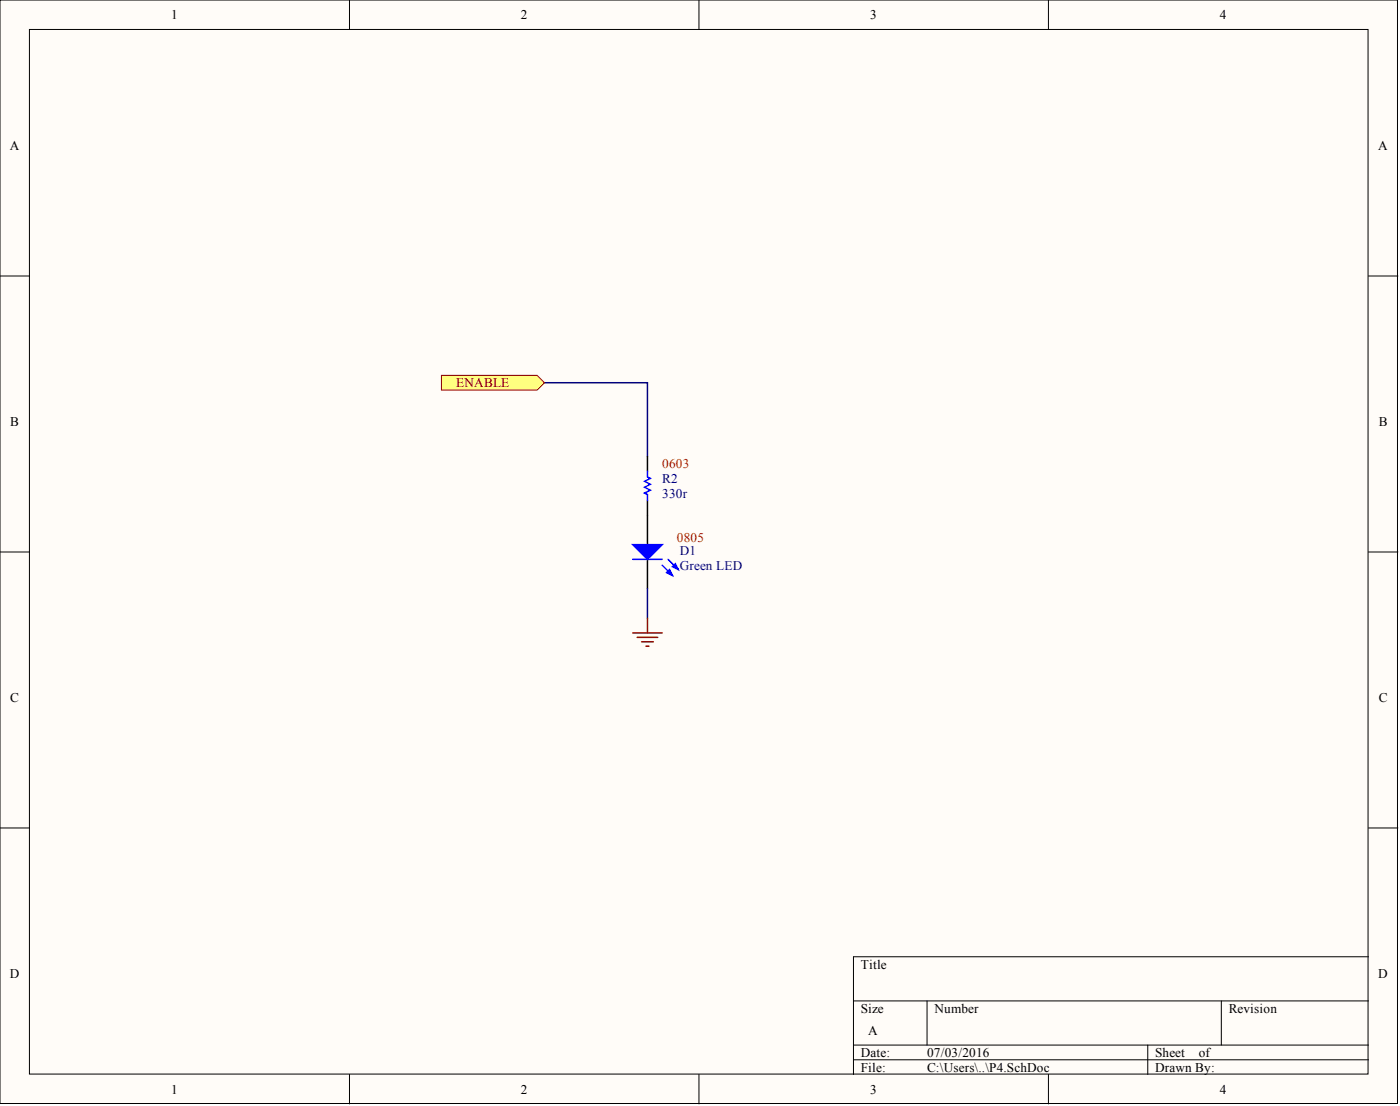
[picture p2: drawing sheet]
<svg xmlns="http://www.w3.org/2000/svg" width="241mm" height="190mm" viewBox="0 0 241 190" stroke-linecap="round" stroke-linejoin="round" font-family="sans-serif">
<g fill="#fffcf8" stroke="#000" stroke-width=".17">
<path d="M0 0h240.9v190.1h-240.9z"/>
<path d="M5.1 5.1h230.7v179.9h-230.7z"/>
</g>
<g fill="none" stroke="#000" stroke-width=".17">
<path d="M60.2 0v5.1M120.5 0v5.1M180.7 0v5.1M0 47.5h5.1M235.9 47.5h5M0 95.1h5.1M235.9 95.1h5M0 142.6h5.1M235.9 142.6h5M147.1 172.4h88.8M159.8 172.4v7.6M210.5 172.4v7.6"/>
<path d="M235.9 164.8h-88.8v20.3M60.2 185.1v5M120.5 185.1v5M147.1 180h88.8M147.1 182.5h88.8M180.7 185.1v5M197.8 180v5.1"/>
</g>
<path d="M93.8 65.9h17.8v12.7" fill="none" stroke="#000080" stroke-width=".25"/>
<path d="M111.6 78.6v2.5M111.6 86.2v2.5" fill="none" stroke="#000" stroke-width=".25"/>
<path d="M111.6 81.1v1l.5 .3-1 .5 1 .5-1 .5 1 .5-1 .5 .5 .3v1" fill="none" stroke="#00f" stroke-width=".25"/>
<path d="M76.1 64.7h16.5l1.2 1.2-1.2 1.3h-16.5z" fill-rule="evenodd" fill="#ffff80" stroke="#800000" stroke-width=".17"/>
<path d="M111.6 88.7v5.1M111.6 96.3v5.1" fill="none" stroke="#000" stroke-width=".25"/>
<g fill="#00f" stroke="#00f" stroke-width=".25">
<path d="M109.1 93.8h5l-2.5 2.5z"/>
<path d="M114.9 98.6l.5-.5 .5 1z"/>
<path d="M115.9 97.6l.5-.5 .5 1z"/>
</g>
<path d="M109.1 96.3h5M114.1 97.4l1.8 1.7M115.1 96.3l1.8 1.8" fill="none" stroke="#00f" stroke-width=".25"/>
<path d="M111.6 101.4v5.1" fill="none" stroke="#000080" stroke-width=".25"/>
<path d="M109.1 109h5M109.8 109.8h3.6M110.6 110.5h2M111.3 111.3h.5M111.6 106.5v2.5" fill="none" stroke="#800000" stroke-width=".25"/>
<g font-size="2.3">
<text x="29.5" y="3.3">1</text>
<text x="89.8" y="3.3">2</text>
<text x="150" y="3.3">3</text>
<text x="210.3" y="3.3">4</text>
<text x="1.7" y="25.8">A</text>
<text x="237.6" y="25.8">A</text>
<text x="1.8" y="73.4">B</text>
<text x="237.6" y="73.4">B</text>
<text x="1.8" y="120.9">C</text>
<text x="237.6" y="120.9">C</text>
<text x="148.4" y="166.8">Title</text>
<text x="1.7" y="168.4">D</text>
<text x="237.6" y="168.4">D</text>
<text x="148.4" y="174.4">Size</text>
<text x="149.6" y="178.2">A</text>
<text x="161.1" y="174.4">Number</text>
<text x="211.8" y="174.4">Revision</text>
<text x="148.4" y="182">Date:</text>
<text x="148.4" y="184.6">File:</text>
<text x="159.8" y="182">07/03/2016</text>
<text x="159.8" y="184.6">C:\Users\..\P4.SchDoc</text>
<text x="199.1" y="182">Sheet</text>
<text x="199.1" y="184.6">Drawn By:</text>
<text x="206.6" y="182">of</text>
<text x="29.5" y="188.4">1</text>
<text x="89.8" y="188.4">2</text>
<text x="150" y="188.4">3</text>
<text x="210.3" y="188.4">4</text>
</g>
<text font-size="2.3" fill="#800000" x="78.6" y="66.7">ENABLE</text>
<g font-size="2.3" fill="#000080">
<text x="114.1" y="83.2">R2</text>
<text x="114.1" y="85.7">330r</text>
<text x="117.2" y="95.6">D1</text>
<text x="117.2" y="98.1">Green LED</text>
</g>
<g font-size="2.3" fill="#f00">
<text x="114.1" y="80.6">0603</text>
<text x="116.7" y="93.3">0805</text>
</g>
</svg>
